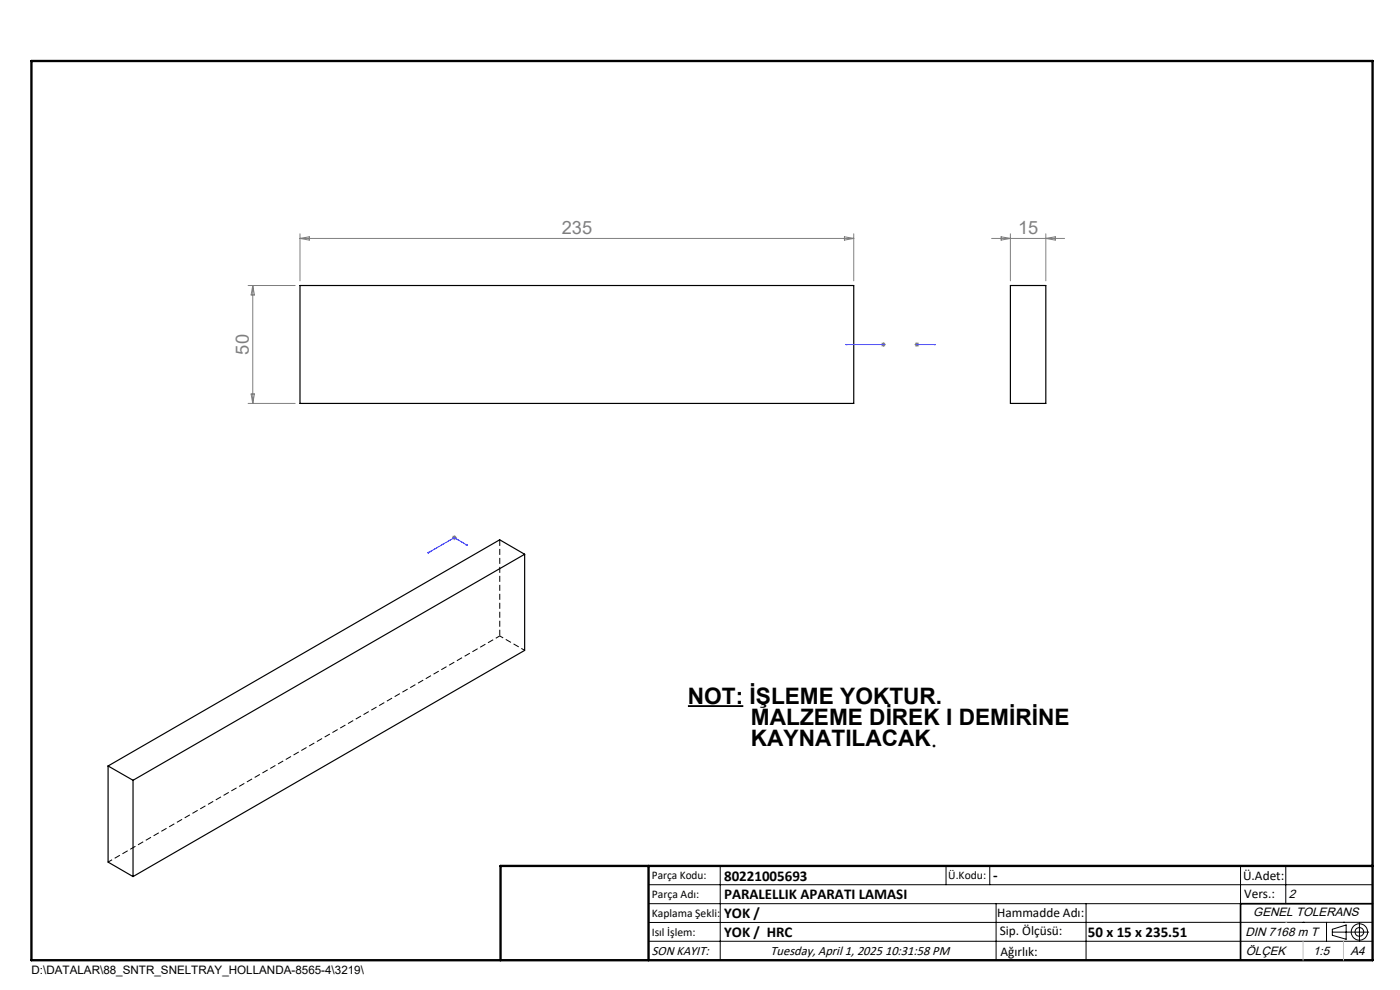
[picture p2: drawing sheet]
<svg xmlns="http://www.w3.org/2000/svg" width="297mm" height="210mm" viewBox="0 0 297 210" stroke-linecap="round" stroke-linejoin="round" font-family="sans-serif">
<path d="M63.6 60.6h117.5v25h-117.5zM214.3 60.6h7.6v25h-7.6zM111.3 117.6v20.4l-83.1 47.9M111.3 117.6l-83.1 47.9M111.3 117.6l-5.3-3.1-83.1 48M22.9 162.5l5.3 3M22.9 162.5v20.4l5.3 3M28.2 165.5v20.4M106.2 203.7h185" fill="none" stroke="#000" stroke-width=".25"/>
<path d="M22.9 182.9l83.1-48" fill="none" stroke="#000" stroke-width=".21" stroke-dasharray="1.3 .6" stroke-dashoffset=".3" stroke-linecap="butt"/>
<path d="M106 134.9l5.3 3.1" fill="none" stroke="#000" stroke-width=".21" stroke-dasharray="1.3 .6" stroke-dashoffset=".4" stroke-linecap="butt"/>
<path d="M106 134.9v-20.4" fill="none" stroke="#000" stroke-width=".21" stroke-dasharray="1.3 .6" stroke-linecap="butt"/>
<path d="M145.9 149.8h11.8" fill="none" stroke="#000" stroke-width=".39"/>
<g fill="none" stroke="#000" stroke-width=".21">
<path d="M137.6 187.7h153.6M137.6 191.7h153.6M137.6 199.7h153.6M152.8 183.7v20M200.7 183.7v4M210 183.7v4M211.3 191.7v12M230.4 191.7v12M263.2 183.7v20M272.8 183.7v8M276.4 195.6h.1M281.4 195.6v4.1"/>
<path d="M282.6 197.7h7.8M282.6 197.1l3-.9v3l-3-.8zM285 195.6h.1M288.4 195.8v3.8M291.2 195.6l-153.6 .1"/>
<circle cx="288.4" cy="197.7" r="1.74"/>
<circle cx="288.4" cy="197.7" r=".93"/>
</g>
<path d="M179.4 73.1h.4h-.4M179.4 73.1h8M187.3 73.1h.2zM187.4 73.1h.1M194.4 73.1h.2zM194.5 73.1h.1M194.5 73.1h4M198.5 73.1h-.4h.4M90.9 117.1l.2 .1-.4 .1zM98.8 115.6l.2-.1 .2 .2zM99.2 115.7l-2.8-1.7-5.7 3.3" fill="none" stroke="#00f" stroke-width=".21"/>
<g fill="none" stroke="#808080" stroke-width=".21">
<path d="M63.6 50.6h117.5M63.6 49.6v10M63.6 50.6l2-.4v.7zM179.1 50.2l2 .4-2 .3zM181.1 49.6v10M210.4 50.6h15.4M212.4 50.2l1.9 .4-1.9 .3zM214.3 49.6v10M221.9 49.6v10M221.9 50.6l2-.4v.7zM52.6 60.6h10M53.6 60.6v25"/>
<path d="M53.6 60.6l.4 2h-.7zM186.9 73.1h1M187 72.7l.7 .7M187.4 72.6v1M187.7 72.7l-.7 .7M194 73.1h1M194.2 72.7l.7 .7M194.5 72.6v1M194.9 72.7l-.7 .7M52.6 85.6h10M53.3 83.6h.7l-.4 2zM95.9 114h1"/>
<path d="M96 113.7l.7 .7M96.4 113.6v1M96.7 113.7l-.7 .7"/>
</g>
<path d="M291.2 191.7h-28v12" fill="none" stroke="#000" stroke-width=".35"/>
<path d="M6.7 12.9h284.5v190.8h-284.5zM137.6 183.7v20M291.2 183.7h-185v20" fill="none" stroke="#000" stroke-width=".5"/>
<path d="M272.8 195.6h.1M276.4 199.7v4M285 199.7v4" fill="none" stroke="#c0c0c0" stroke-width=".21"/>
<g fill="#00f">
<path d="M187.3 73.1h.2zM179.4 73.1h.4z"/>
<path d="M98.8 115.6l.4 .1-.2-.2zM90.7 117.3l.4-.1-.2-.1zM198.1 73.1h.4zM194.4 73.1h.2z"/>
</g>
<g font-size="4.8">
<text x="145.9" y="149.2">NOT: İŞLEME YOKTUR.</text>
<text x="159.3" y="153.8">MALZEME DİREK I DEMİRİNE</text>
<text x="159.3" y="158.3">KAYNATILACAK.</text>
</g>
<g font-size="3.9" fill="#808080">
<text x="119.2" y="49.7">235</text>
<text x="216" y="49.7">15</text>
<text x="52.8" y="75.2" transform="rotate(-90 52.8 75.2)">50</text>
</g>
<g font-size="3.2">
<text x="153.6" y="190.8">PARALELLIK APARATI LAMASI</text>
<text x="153.6" y="186.8">80221005693</text>
<text x="210.7" y="186.6">-</text>
<text x="153.6" y="194.8">YOK /</text>
<text x="153.6" y="198.8">YOK / HRC</text>
<text x="230.8" y="198.7">50 x 15 x 235.51</text>
</g>
<g font-size="2.8">
<text x="263.7" y="186.7">Ü.Adet:</text>
<text x="263.9" y="190.5">Vers.:</text>
<text x="211.5" y="194.5">Hammadde Adı:</text>
<text x="138.3" y="202.6">SON KAYIT:</text>
<text x="163.5" y="202.6">Tuesday, April 1, 2025 10:31:58 PM</text>
<text x="212.1" y="198.4">Sip. Ölçüsü:</text>
<text x="212.2" y="202.7">Ağırlık:</text>
</g>
<g font-size="2.6">
<text x="273.4" y="190.4">2</text>
<text x="265.9" y="194.4">GENEL TOLERANS</text>
<text x="264.2" y="198.5">DIN 7168 m T</text>
<text x="264.3" y="202.6">ÖLÇEK</text>
<text x="278.5" y="202.6">1:5</text>
<text x="286.5" y="202.6">A4</text>
</g>
<g font-size="2.5">
<text x="138.3" y="186.4">Parça Kodu:</text>
<text x="138.3" y="190.5">Parça Adı:</text>
<text x="201.2" y="186.5">Ü.Kodu:</text>
<text x="138.3" y="194.5">Kaplama Şekli:</text>
<text x="138.3" y="198.6">Isıl İşlem:</text>
<text x="6.7" y="206.7">D:\DATALAR\88_SNTR_SNELTRAY_HOLLANDA-8565-4\3219\</text>
</g>
</svg>
